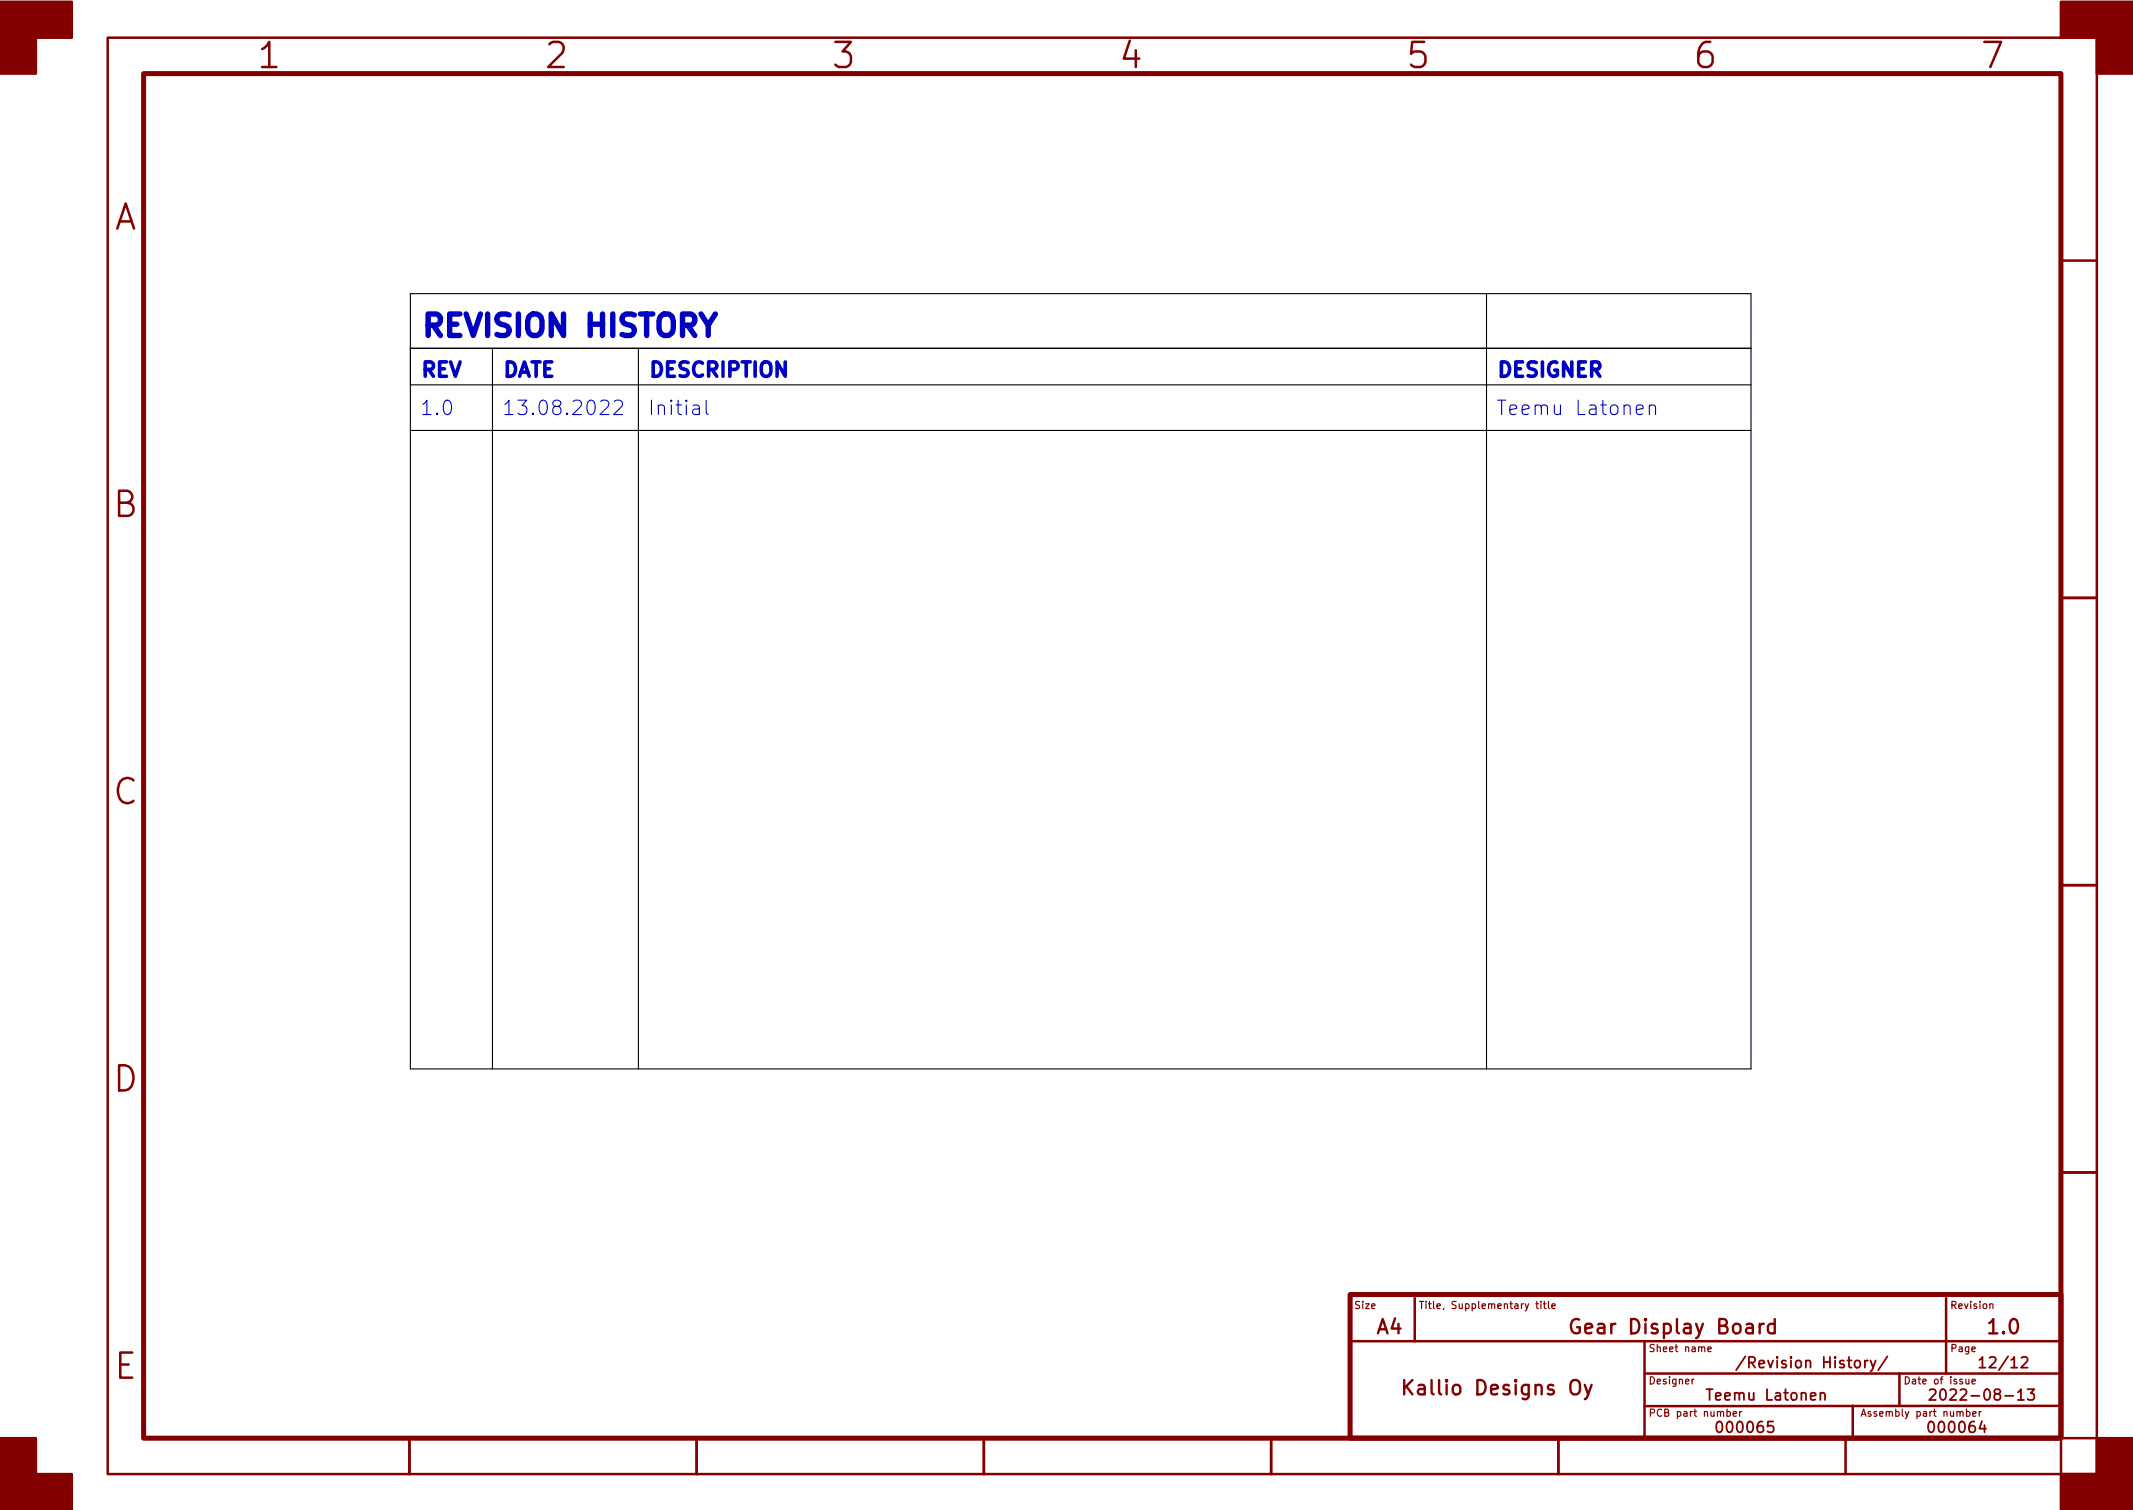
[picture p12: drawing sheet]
<svg xmlns="http://www.w3.org/2000/svg" width="297mm" height="210mm" viewBox="0 0 297 210" stroke-linecap="round" stroke-linejoin="round" font-family="sans-serif">
<g fill="none" stroke="#840000" stroke-width=".35">
<path d="M15 5.2h277v200.1h-277zM287 36.3h5M287 83.3h5M287 123.3h5M287 163.3h5M188 186.8h99M197 180.8v6M229 186.8v13.5M229 191.3h58M258 195.8v4.5M264.5 191.3v4.5M271 180.8v10.5"/>
<path d="M287 195.8h-58M57 200.3v5M97 200.3v5M137 200.3v5M177 200.3v5M181 200.3h111M217 200.3v5M257 200.3v5M287 200.3v5"/>
</g>
<path d="M20 10.2h267v190.1h-267zM188 180.3h99v20h-99z" fill="none" stroke="#840000" stroke-width=".7"/>
<g fill="#840000" stroke="#840000" stroke-width=".35">
<path d="M0 .2h10v5h-5v5h-5z"/>
<path d="M0 200.3h5v5h5v5h-10z"/>
<path d="M287 .2h10v10h-5v-5h-5z"/>
<path d="M292 200.3h5v10h-10v-5h5z"/>
</g>
<g fill="none" stroke="#840000" stroke-width=".17">
<path d="M213.9 181.5h.4M214 181.2v.9l.3 .1M214.6 181.2v.1M214.6 181.5v.7M214.9 181.5h.4M215.1 181.2v.9l.2 .1M215.6 181.2v.9l.2 .1M216.1 181.9l.5-.1-.1-.2-.2-.1-.2 .2 .1 .5h.3M235.6 192v.7M235.9 192l-.3 .2M237.8 187.9l.5-.1v-.2l-.3-.1-.2 .2 .1 .5h.4M240.5 196.6l.3-.1 .2 .2-.1 .5h-.4"/>
<path d="M241.4 196.9l.4-.1v-.2l-.3-.1-.1 .2v.5h.4M242.3 196.5v.7M242.5 196.5l-.2 .2M273.8 192v.7h.2l.2-.1M273.9 196.6l.2-.1 .2 .2-.1 .5h-.3M273.9 196.2v1M274.2 192v.7M274.6 192.4l.5-.1-.1-.2-.2-.1-.2 .2 .1 .5h.3M274.7 196.9l.5-.1-.1-.2-.2-.1-.2 .2 .1 .5h.3M275.6 196.5v.7M275.9 196.5l-.3 .2M277.1 181.6l.2-.1 .2 .1v.6"/>
</g>
<path d="M195.5 192.2v2M195.8 193l.9 1.2M196.7 192.2l-1.2 1.1M219 192.3a.66 .66 0 0 1 .7-.1 .66 .66 0 0 1 .3 .6v.7a.67 .67 0 0 1-.6 .7 .67 .67 0 0 1-.7-.7v-.7l.1-.4zM219.9 183.8a.77 .77 0 0 0-.8 0 .77 .77 0 0 0-.3 .7 .85 .85 0 0 0 .2 .9 .85 .85 0 0 0 .9 .2l.1-.1v-.7h-.4M220.7 192.8l.5 1.4M221.6 192.8l-.6 1.8-.3 .2M245.6 184.3a.51 .51 0 0 0-.6 .4M247.1 184.4l-.5-.1-.4 .4v.6l.2 .3 .2 .1 .5-.1M247.1 183.7v2" fill="none" stroke="#840000" stroke-width=".33"/>
<path d="M253.5 194.1a.37 .37 0 0 1 .6 0v.8M258.4 189.5a.41 .41 0 0 1 .7 .2v.4a.41 .41 0 0 1-.4 .3 .41 .41 0 0 1-.4-.3v-.4zM259.7 189.4v1M260.1 189.4l-.3 .1-.1 .2M260.5 189.4l.3 1M261.2 189.4l-.5 1.4-.2 .1M262.8 188.9l-1.2 1.9M268.7 193.6l.2-.2 .5 .1a.41 .41 0 0 1 .1 .6l-.9 .8h1M275.6 189.4l.5-.5v1.5M275.6 190.4h.9M281.5 189.1l.2-.2 .5 .1a.41 .41 0 0 1 .1 .6l-.9 .8h1M282.4 193.4h.9l-.5 .6a.41 .41 0 0 1 .5 .3v.3l-.2 .3h-.5l-.2-.1" fill="none" stroke="#840000" stroke-width=".25"/>
<path d="M97.6 43.7l1 1.6 1-1.6" fill="none" stroke="#0000c2" stroke-width=".75"/>
<path d="M83.6 55.9l.3-.2h.5a.54 .54 0 0 1 .3 .9l-1.2 1.1h1.3M85.5 55.9l.3-.2h.5a.54 .54 0 0 1 .3 .9l-1.2 1.1h1.3M98.3 55.7v1.7l.3 .3M227.9 57.1l.9-.2-.1-.4-.5-.1-.3 .3v.7l.1 .2 .2 .1 .5-.1M229.7 56.6a.5 .5 0 0 1 .8 .1v1M229.7 56.4v1.3" fill="none" stroke="#0000c2" stroke-width=".15"/>
<path d="M57.1 40.9h186.7v107.9h-186.7zM57.1 59.9h186.7M57.1 53.6h186.7M57.1 48.5h186.7M68.6 48.5v100.3M88.9 48.5v100.3M207 40.9v107.9" fill="none" stroke="#000" stroke-width=".15"/>
<g font-size="4.9" fill="#840000">
<text x="36.1" y="9.5">1</text>
<text x="76.1" y="9.5">2</text>
<text x="116.1" y="9.5">3</text>
<text x="156.1" y="9.5">4</text>
<text x="196.1" y="9.5">5</text>
<text x="236.1" y="9.5">6</text>
<text x="276.1" y="9.5">7</text>
<text x="15.7" y="32">A</text>
<text x="15.7" y="72">B</text>
<text x="15.7" y="112">C</text>
<text x="15.7" y="152">D</text>
<text x="15.9" y="192">E</text>
</g>
<text font-size="4.2" fill="#0000c2" x="58.4" y="46.9">REVISION HISTORY</text>
<g font-size="2.8" fill="#0000c2">
<text x="58.4" y="52.5">REV</text>
<text x="69.8" y="52.5">DATE</text>
<text x="90.2" y="52.5">DESCRIPTION</text>
<text x="208.3" y="52.5">DESIGNER</text>
<text x="58.4" y="57.8">1.0</text>
<text x="69.8" y="57.8">13.08.2022</text>
<text x="90.2" y="57.8">Initial</text>
<text x="208.3" y="57.8">Teemu Latonen</text>
</g>
<g font-size="2.8" fill="#840000">
<text x="191.7" y="185.8">A4</text>
<text x="220.1" y="185.8">Gear Display Board</text>
<text x="277.1" y="185.8">1.0</text>
<text x="196.7" y="194.3">Kallio Designs Oy</text>
</g>
<g font-size="2.1" fill="#840000">
<text x="241.5" y="190.5">/Revision History/</text>
<text x="276.4" y="190.5">12/12</text>
<text x="238.3" y="195">Teemu Latonen</text>
<text x="270.7" y="195">2022-08-13</text>
<text x="239.5" y="199.5">000065</text>
<text x="269" y="199.5">000064</text>
</g>
<g font-size="1.4" fill="#840000">
<text x="188.5" y="182.3">Size</text>
<text x="197.5" y="182.3">Title, Supplementary title</text>
<text x="271.5" y="182.3">Revision</text>
<text x="229.5" y="188.3">Sheet name</text>
<text x="271.5" y="188.3">Page</text>
<text x="229.5" y="192.8">Designer</text>
<text x="229.5" y="197.3">PCB part number</text>
<text x="259" y="197.3">Assembly part number</text>
<text x="265" y="192.8">Date of issue</text>
</g>
</svg>
